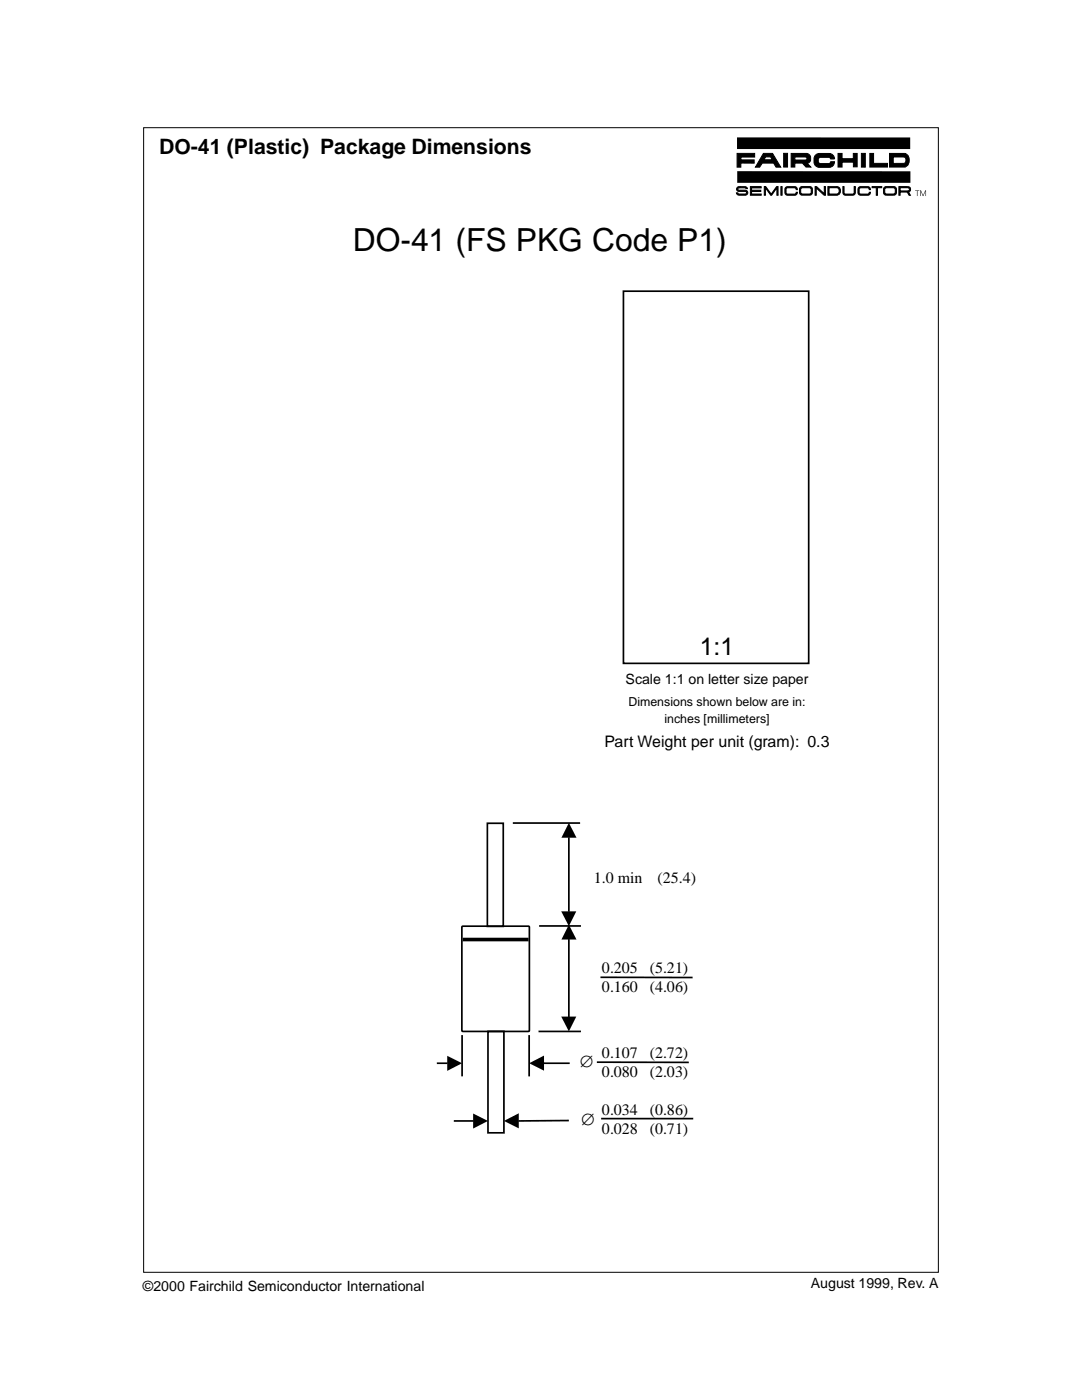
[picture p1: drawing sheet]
<svg xmlns="http://www.w3.org/2000/svg" width="216mm" height="279mm" viewBox="0 0 216 279" stroke-linecap="round" stroke-linejoin="round" font-family="sans-serif">
<path d="M28.7 25.5h158.5v228.4h-158.5z" fill="none" stroke="#000" stroke-width=".2"/>
<path d="M147.1 27.4h34.5v2.3h-34.5zM147.1 34.2h34.6v2.3h-34.6zM182.6 38h.8l-.3 .1v1h-.1v-1zM183.6 38h.2l.4 1 .4-1h.2v1.1h-.1v-1l-.5 1-.5-1v1h-.1z" fill="#000"/>
<g fill="#000" stroke="#000" stroke-width=".2">
<path d="M147 37.5l.5-.3 1.4 .1 .2 .3-.6-.1h-1l-.3 .2 .3 .3h1.2a.5 .5 0 0 1 .5 .5 .5 .5 0 0 1-.5 .5l-1.5-.1-.3-.4h.3l.3 .2h1.2l.3-.2-.3-.3h-1.2a.46 .46 0 0 1-.5-.2 .46 .46 0 0 1 0-.5zM147.1 30.6h3.5v.7h-2.8v.6h2.7v.7l-2.7-.1v.9h-.7zM149.7 37.2h2.2v.3h-1.9v.5h1.8v.2h-1.8v.5h1.9v.3h-2.2zM152.5 37.2h.3l1.1 1.5 1.1-1.5h.3v1.8h-.3v-1.5l-1 1.5h-.2l-1.1-1.5v1.5h-.2zM155.8 37.2h.3v1.8h-.3zM156.4 30.6h.7v2.7h-.7zM156.9 37.3l1.7-.1 .4 .3 .1 .3h-.2l-.1-.2-.2-.1h-1.6l-.2 .3v.6l.2 .3h1.6l.3-.3h.2l-.1 .3-.4 .3-1.7-.1a1.16 1.16 0 0 1 0-1.6zM162.6 37.2h.3l1.6 1.5v-1.5h.2v1.8h-.3l-1.5-1.5v1.5h-.3zM162.9 30.8l.6-.2h2a1.1 1.1 0 0 1 1 1.1h-.7l-.5-.3-1.8 .1a.69 .69 0 0 0 .2 1.1h1.6l.5-.3h.7a1.06 1.06 0 0 1-1 1.1h-2a1.45 1.45 0 0 1-1.2-1.1 1.45 1.45 0 0 1 .6-1.5zM167.2 30.6h.8v1.1h2.3v-1.1h.7v2.7h-.7v-.9h-2.3v.9h-.8zM168.2 37.2h.2v1.2l.3 .3h1.6l.1-.3v-1.2h.3l-.1 1.5-.4 .3-1.8-.1-.2-.5zM171.9 30.6h.8v2.8h-.8z"/>
<path d="M171.5 37.3l1.7-.1 .4 .3 .1 .3h-.3v-.2l-.3-.1h-1.5l-.2 .3v.6l.2 .3h1.5l.3-.3h.3l-.1 .3-.4 .3-1.7-.1a1.16 1.16 0 0 1 0-1.6zM173.6 30.6h.7v2h2.8v.7h-3.5zM174 37.2h1.9v.3h-.8v1.5h-.2v-1.5h-.9z"/>
<path d="M152.3 30.6l-1.6 2.8h.9l.5-.8h2.3l.4 .8h1l-1.6-2.8zM152.8 31.3h1l.3 .6h-1.7z"/>
<path d="M157.9 30.6v2.7h.7v-.7h1.5l.7 .7h1l-.7-.7a1.01 1.01 0 0 0 .7-1.1 1.01 1.01 0 0 0-.9-.9zM158.6 31.3h2.1a.3 .3 0 0 1 .3 .3 .3 .3 0 0 1-.3 .3h-2.1z"/>
<path d="M159.8 37.3a1.16 1.16 0 0 0 0 1.6h2.1a1.16 1.16 0 0 0 0-1.6zM159.9 37.5h1.8a.93 .93 0 0 1 .1 1l-.3 .2h-1.6a.93 .93 0 0 1-.1-1.1z"/>
<path d="M165.2 37.2v1.8h1.8a.87 .87 0 0 0 .7-1 .87 .87 0 0 0-1-.8zM165.4 37.5h1.6a.66 .66 0 0 1 .5 .6 .66 .66 0 0 1-.5 .6h-1.6z"/>
<path d="M176.6 37.3a1.16 1.16 0 0 0 0 1.6h2a1.16 1.16 0 0 0 0-1.6zM176.7 37.5h1.8a.93 .93 0 0 1 .1 1l-.3 .2h-1.6a.93 .93 0 0 1-.1-1.1z"/>
<path d="M177.5 30.6v2.7h3.1a1.51 1.51 0 0 0 .8-1.3 1.51 1.51 0 0 0-.8-1.4zM178.2 31.3l2.3 .1a.79 .79 0 0 1-.1 1.2h-2.2z"/>
<path d="M179.4 37.2v1.8h.2v-.7h1.4l.4 .7h.3l-.4-.7h.1a.61 .61 0 0 0 .2-.9l-.6-.2zM179.6 37.5h1.6l.3 .3-.4 .3h-1.5z"/>
</g>
<g fill="none" stroke="#000" stroke-width=".34">
<path d="M124.4 58.1h37v74.3h-37zM97.2 164.3h3.2v20.6h-3.2zM102.3 164.3h13.5M113.5 167.1v14.9M92.2 184.9h13.4v20.9h-13.4zM107.6 184.8h8.3M113.5 187.4v15.6M119.8 195l18.4 .1M87.2 212.2h2.1M92.2 206.6v8.2M97.4 205.8h3.1v20.3h-3.1zM105.6 206.6v8.2"/>
<path d="M107.5 205.8h8.4M108.5 212.2h5.2M119.1 212h18.3M90.6 223.7h3.9M113.5 223.6l-10.1 .1M119.9 223.2h18.4"/>
</g>
<path d="M92.3 187.5h13.2" fill="none" stroke="#000" stroke-width=".72" stroke-linecap="butt"/>
<path d="M113.5 164.2l1.5 3h-3zM112 181.9h3l-1.5 2.9zM113.5 184.5l1.5 3h-3zM89.2 210.7l3 1.5-3 1.5zM105.6 212.2l3-1.5v3zM112 202.9h3l-1.5 2.9zM94.4 222.2l3 1.5-3 1.5zM100.5 223.7l3-1.5v3z" fill="#000"/>
<text font-size="6.3" x="70.4" y="50">DO-41 (FS PKG Code P1)</text>
<text font-size="4.9" x="139.7" y="130.7">1:1</text>
<text font-size="4.2" x="31.7" y="30.8">DO-41 (Plastic) Package Dimensions</text>
<g font-size="3.2">
<text x="120.6" y="149.1">Part Weight per unit (gram): 0.3</text>
<text x="118.5" y="176.2">1.0 min</text>
<text x="131.2" y="176.2">(25.4)</text>
<text x="120.1" y="194.1">0.205</text>
<text x="120.1" y="197.9">0.160</text>
<text x="129.6" y="194.1">(5.21)</text>
<text x="129.6" y="197.9">(4.06)</text>
<text x="115.8" y="213">∅</text>
<text x="120.1" y="211.1">0.107</text>
<text x="120.1" y="214.9">0.080</text>
<text x="129.6" y="211.1">(2.72)</text>
<text x="129.6" y="214.9">(2.03)</text>
<text x="116" y="224.5">∅</text>
<text x="120.1" y="222.4">0.034</text>
<text x="120.1" y="226.2">0.028</text>
<text x="129.6" y="222.4">(0.86)</text>
<text x="129.6" y="226.2">(0.71)</text>
</g>
<g font-size="2.8">
<text x="124.8" y="136.4">Scale 1:1 on letter size paper</text>
<text x="28.5" y="257.6">©2000 Fairchild Semiconductor International</text>
<text x="161.8" y="257">August 1999, Rev. A</text>
</g>
<g font-size="2.5">
<text x="125.4" y="141">Dimensions shown below are in:</text>
<text x="132.6" y="144.2">inches [millimeters]</text>
</g>
</svg>
